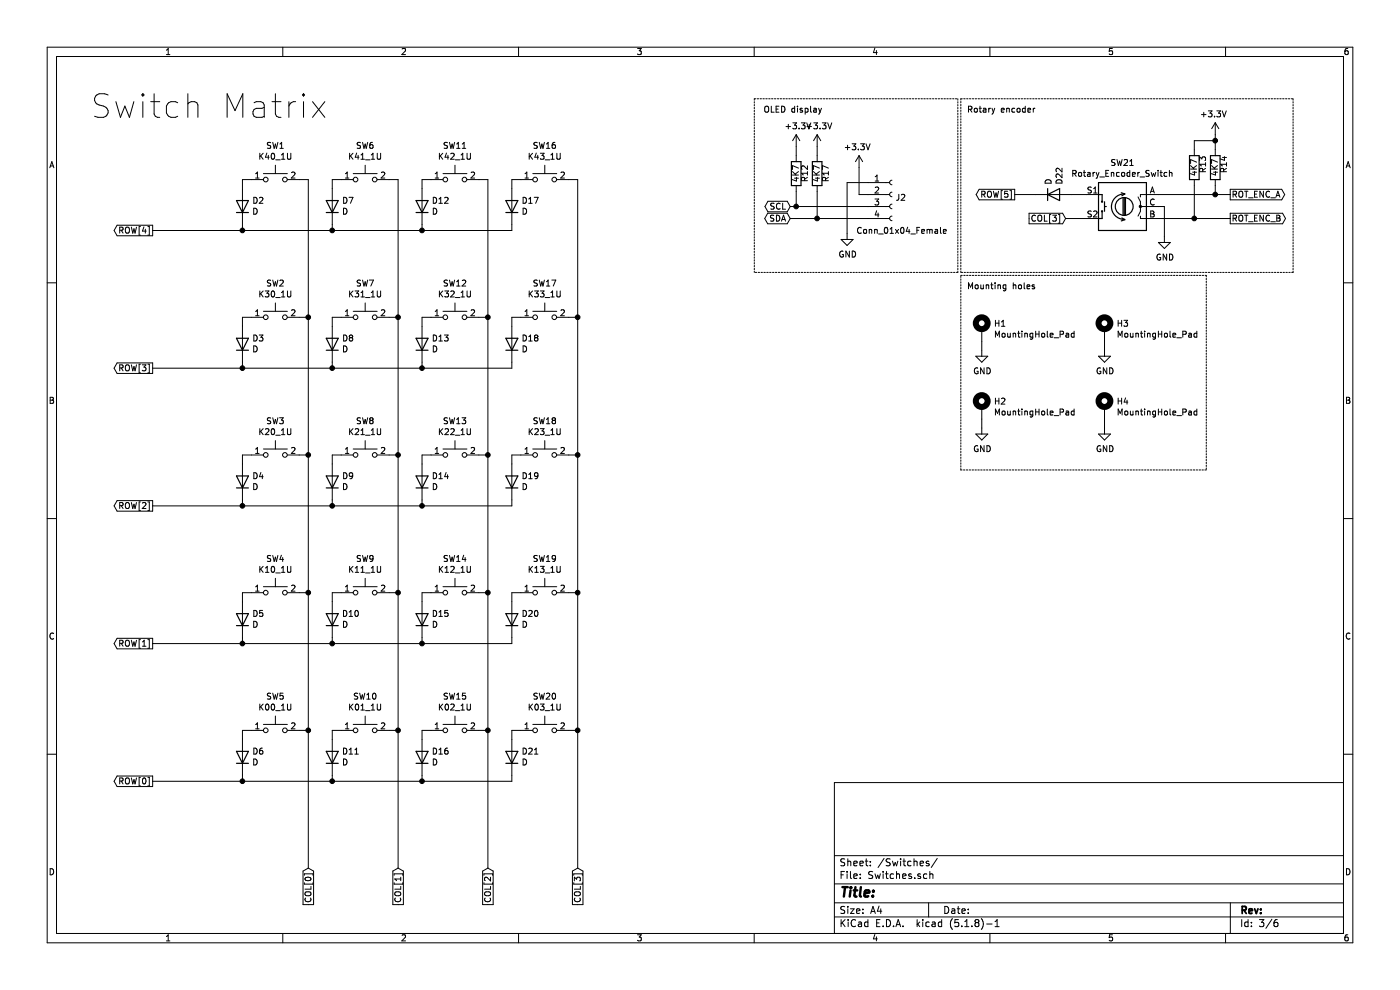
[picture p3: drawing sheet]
EESchema Schematic File Version 4
EELAYER 30 0
EELAYER END
$Descr A4 11693 8268
encoding utf-8
Sheet 3 6
Title ""
Date ""
Rev ""
Comp ""
Comment1 ""
Comment2 ""
Comment3 ""
Comment4 ""
$EndDescr
Text GLabel 1275 6525 0    50   Output ~ 0
ROW[0]
Text GLabel 1275 5375 0    50   Output ~ 0
ROW[1]
Text GLabel 1275 4225 0    50   Output ~ 0
ROW[2]
Text GLabel 2575 7250 3    50   Input ~ 0
COL[0]
Text GLabel 3325 7250 3    50   Input ~ 0
COL[1]
Text GLabel 4075 7250 3    50   Input ~ 0
COL[2]
$Comp
L Device:R R?
U 1 1
P 9975 1400
AR Path="/60D8F01E" Ref="R?"  Part="1" 
AR Path="/60D44364/60D8F01E" Ref="R?"  Part="1" 
AR Path="/61150193/60D8F01E" Ref="R13"  Part="1" 
F 0 "R13" V 9900 1350 50  0000 L CNN
F 1 "4K7" V 9975 1325 50  0000 L CNN
F 2 "resistor_smd:R_0603_1608Metric" V 9905 1400 50  0001 C CNN
F 3 "~" H 9975 1400 50  0001 C CNN
	1    9975 1400
	-1   0    0    -1  
$EndComp
$Comp
L Device:R R?
U 1 1
P 10150 1400
AR Path="/60D8F024" Ref="R?"  Part="1" 
AR Path="/60D44364/60D8F024" Ref="R?"  Part="1" 
AR Path="/61150193/60D8F024" Ref="R14"  Part="1" 
F 0 "R14" V 10075 1350 50  0000 L CNN
F 1 "4K7" V 10150 1325 50  0000 L CNN
F 2 "resistor_smd:R_0603_1608Metric" V 10080 1400 50  0001 C CNN
F 3 "~" H 10150 1400 50  0001 C CNN
	1    10150 1400
	-1   0    0    -1  
$EndComp
Wire Wire Line
	10275 1625 10150 1625
Wire Wire Line
	10275 1825 9975 1825
Wire Wire Line
	9975 1825 9975 1550
Wire Wire Line
	10150 1625 10150 1550
Wire Wire Line
	9975 1250 9975 1175
Wire Wire Line
	9975 1175 10150 1175
Wire Wire Line
	10150 1250 10150 1175
Text GLabel 10275 1625 2    50   Output ~ 0
ROT_ENC_A
$Comp
L power:+3.3V #PWR?
U 1 1
P 10150 1125
AR Path="/60D8F08E" Ref="#PWR?"  Part="1" 
AR Path="/60D44364/60D8F08E" Ref="#PWR?"  Part="1" 
AR Path="/61150193/60D8F08E" Ref="#PWR033"  Part="1" 
F 0 "#PWR033" H 10150 975 50  0001 C CNN
F 1 "+3.3V" H 10165 1298 50  0000 C CNN
F 2 "" H 10150 1125 50  0001 C CNN
F 3 "" H 10150 1125 50  0001 C CNN
	1    10150 1125
	-1   0    0    -1  
$EndComp
Wire Wire Line
	10150 1125 10150 1175
Connection ~ 10150 1175
Text Notes 750  1000 0    197  ~ 0
Switch Matrix
Text GLabel 1275 1925 0    50   Output ~ 0
ROW[4]
Text GLabel 10275 1825 2    50   Output ~ 0
ROT_ENC_B
Text GLabel 4825 7250 3    50   Input ~ 0
COL[3]
$Comp
L CherryMX:CherryMX SW?
U 1 1
P 2300 2650
AR Path="/614FFFA4" Ref="SW?"  Part="1" 
AR Path="/60D44364/614FFFA4" Ref="SW?"  Part="1" 
AR Path="/61150193/614FFFA4" Ref="SW2"  Part="1" 
F 0 "SW2" H 2300 2935 50  0000 C CNN
F 1 "K30_1U" H 2300 2844 50  0000 C CNN
F 2 "CherryMX_PCB_KailhSocket:CherryMX_1.00u_PCB_KailhSocket" H 2300 2675 50  0001 C CNN
F 3 "" H 2300 2675 50  0001 C CNN
	1    2300 2650
	1    0    0    -1  
$EndComp
Wire Wire Line
	2025 2725 2025 2650
Wire Wire Line
	2025 2650 2100 2650
$Comp
L CherryMX:CherryMX SW?
U 1 1
P 3050 2650
AR Path="/614FFFB2" Ref="SW?"  Part="1" 
AR Path="/60D44364/614FFFB2" Ref="SW?"  Part="1" 
AR Path="/61150193/614FFFB2" Ref="SW7"  Part="1" 
F 0 "SW7" H 3050 2935 50  0000 C CNN
F 1 "K31_1U" H 3050 2844 50  0000 C CNN
F 2 "CherryMX_PCB_KailhSocket:CherryMX_1.00u_PCB_KailhSocket" H 3050 2675 50  0001 C CNN
F 3 "" H 3050 2675 50  0001 C CNN
	1    3050 2650
	1    0    0    -1  
$EndComp
Wire Wire Line
	2775 2725 2775 2650
Wire Wire Line
	2775 2650 2850 2650
Wire Wire Line
	2775 3025 2775 3075
Wire Wire Line
	2775 3075 2025 3075
Wire Wire Line
	2025 3075 2025 3025
Wire Wire Line
	2025 3075 1275 3075
$Comp
L CherryMX:CherryMX SW?
U 1 1
P 3800 2650
AR Path="/614FFFC4" Ref="SW?"  Part="1" 
AR Path="/60D44364/614FFFC4" Ref="SW?"  Part="1" 
AR Path="/61150193/614FFFC4" Ref="SW12"  Part="1" 
F 0 "SW12" H 3800 2935 50  0000 C CNN
F 1 "K32_1U" H 3800 2844 50  0000 C CNN
F 2 "CherryMX_PCB_KailhSocket:CherryMX_1.00u_PCB_KailhSocket" H 3800 2675 50  0001 C CNN
F 3 "" H 3800 2675 50  0001 C CNN
	1    3800 2650
	1    0    0    -1  
$EndComp
Wire Wire Line
	3525 2725 3525 2650
Wire Wire Line
	3525 2650 3600 2650
Wire Wire Line
	4275 2725 4275 2650
Wire Wire Line
	4275 3025 4275 3075
Wire Wire Line
	4275 3075 3525 3075
Wire Wire Line
	3525 3075 3525 3025
Wire Wire Line
	3525 3075 2775 3075
Connection ~ 2025 3075
Connection ~ 2775 3075
Connection ~ 3525 3075
$Comp
L CherryMX:CherryMX SW?
U 1 1
P 2300 3800
AR Path="/6154C813" Ref="SW?"  Part="1" 
AR Path="/60D44364/6154C813" Ref="SW?"  Part="1" 
AR Path="/61150193/6154C813" Ref="SW3"  Part="1" 
F 0 "SW3" H 2300 4085 50  0000 C CNN
F 1 "K20_1U" H 2300 3994 50  0000 C CNN
F 2 "CherryMX_PCB_KailhSocket:CherryMX_1.00u_PCB_KailhSocket" H 2300 3825 50  0001 C CNN
F 3 "" H 2300 3825 50  0001 C CNN
	1    2300 3800
	1    0    0    -1  
$EndComp
Wire Wire Line
	2025 3875 2025 3800
Wire Wire Line
	2025 3800 2100 3800
$Comp
L CherryMX:CherryMX SW?
U 1 1
P 3050 3800
AR Path="/6154C821" Ref="SW?"  Part="1" 
AR Path="/60D44364/6154C821" Ref="SW?"  Part="1" 
AR Path="/61150193/6154C821" Ref="SW8"  Part="1" 
F 0 "SW8" H 3050 4085 50  0000 C CNN
F 1 "K21_1U" H 3050 3994 50  0000 C CNN
F 2 "CherryMX_PCB_KailhSocket:CherryMX_1.00u_PCB_KailhSocket" H 3050 3825 50  0001 C CNN
F 3 "" H 3050 3825 50  0001 C CNN
	1    3050 3800
	1    0    0    -1  
$EndComp
Wire Wire Line
	2775 3875 2775 3800
Wire Wire Line
	2775 3800 2850 3800
Wire Wire Line
	2775 4175 2775 4225
Wire Wire Line
	2775 4225 2025 4225
Wire Wire Line
	2025 4225 2025 4175
Wire Wire Line
	2025 4225 1275 4225
$Comp
L CherryMX:CherryMX SW?
U 1 1
P 3800 3800
AR Path="/6154C833" Ref="SW?"  Part="1" 
AR Path="/60D44364/6154C833" Ref="SW?"  Part="1" 
AR Path="/61150193/6154C833" Ref="SW13"  Part="1" 
F 0 "SW13" H 3800 4085 50  0000 C CNN
F 1 "K22_1U" H 3800 3994 50  0000 C CNN
F 2 "CherryMX_PCB_KailhSocket:CherryMX_1.00u_PCB_KailhSocket" H 3800 3825 50  0001 C CNN
F 3 "" H 3800 3825 50  0001 C CNN
	1    3800 3800
	1    0    0    -1  
$EndComp
Wire Wire Line
	3525 3875 3525 3800
Wire Wire Line
	3525 3800 3600 3800
$Comp
L CherryMX:CherryMX SW?
U 1 1
P 4550 3800
AR Path="/6154C841" Ref="SW?"  Part="1" 
AR Path="/60D44364/6154C841" Ref="SW?"  Part="1" 
AR Path="/61150193/6154C841" Ref="SW18"  Part="1" 
F 0 "SW18" H 4550 4085 50  0000 C CNN
F 1 "K23_1U" H 4550 3994 50  0000 C CNN
F 2 "CherryMX_PCB_KailhSocket:CherryMX_1.00u_PCB_KailhSocket" H 4550 3825 50  0001 C CNN
F 3 "" H 4550 3825 50  0001 C CNN
	1    4550 3800
	1    0    0    -1  
$EndComp
Wire Wire Line
	4275 3875 4275 3800
Wire Wire Line
	4275 3800 4350 3800
Wire Wire Line
	4275 4175 4275 4225
Wire Wire Line
	4275 4225 3525 4225
Wire Wire Line
	3525 4225 3525 4175
Wire Wire Line
	3525 4225 2775 4225
Connection ~ 2025 4225
Connection ~ 2775 4225
Connection ~ 3525 4225
Wire Wire Line
	2575 2650 2575 3800
Wire Wire Line
	3325 2650 3325 3800
Wire Wire Line
	4075 2650 4075 3800
Wire Wire Line
	2575 3800 2575 4950
Wire Wire Line
	3325 3800 3325 4950
Wire Wire Line
	4075 3800 4075 4950
Wire Wire Line
	4825 3800 4825 4950
Wire Wire Line
	2500 3800 2575 3800
Connection ~ 2575 3800
Wire Wire Line
	3250 3800 3325 3800
Connection ~ 3325 3800
Wire Wire Line
	4000 3800 4075 3800
Connection ~ 4075 3800
Wire Wire Line
	4750 3800 4825 3800
Connection ~ 4825 3800
$Comp
L CherryMX:CherryMX SW?
U 1 1
P 2300 4950
AR Path="/616C7571" Ref="SW?"  Part="1" 
AR Path="/60D44364/616C7571" Ref="SW?"  Part="1" 
AR Path="/61150193/616C7571" Ref="SW4"  Part="1" 
F 0 "SW4" H 2300 5235 50  0000 C CNN
F 1 "K10_1U" H 2300 5144 50  0000 C CNN
F 2 "CherryMX_PCB_KailhSocket:CherryMX_1.00u_PCB_KailhSocket" H 2300 4975 50  0001 C CNN
F 3 "" H 2300 4975 50  0001 C CNN
	1    2300 4950
	1    0    0    -1  
$EndComp
Wire Wire Line
	2025 5025 2025 4950
Wire Wire Line
	2025 4950 2100 4950
$Comp
L CherryMX:CherryMX SW?
U 1 1
P 3050 4950
AR Path="/616C757F" Ref="SW?"  Part="1" 
AR Path="/60D44364/616C757F" Ref="SW?"  Part="1" 
AR Path="/61150193/616C757F" Ref="SW9"  Part="1" 
F 0 "SW9" H 3050 5235 50  0000 C CNN
F 1 "K11_1U" H 3050 5144 50  0000 C CNN
F 2 "CherryMX_PCB_KailhSocket:CherryMX_1.00u_PCB_KailhSocket" H 3050 4975 50  0001 C CNN
F 3 "" H 3050 4975 50  0001 C CNN
	1    3050 4950
	1    0    0    -1  
$EndComp
Wire Wire Line
	2775 5025 2775 4950
Wire Wire Line
	2775 4950 2850 4950
Wire Wire Line
	2775 5325 2775 5375
Wire Wire Line
	2775 5375 2025 5375
Wire Wire Line
	2025 5375 2025 5325
Wire Wire Line
	2025 5375 1275 5375
$Comp
L CherryMX:CherryMX SW?
U 1 1
P 3800 4950
AR Path="/616C7591" Ref="SW?"  Part="1" 
AR Path="/60D44364/616C7591" Ref="SW?"  Part="1" 
AR Path="/61150193/616C7591" Ref="SW14"  Part="1" 
F 0 "SW14" H 3800 5235 50  0000 C CNN
F 1 "K12_1U" H 3800 5144 50  0000 C CNN
F 2 "CherryMX_PCB_KailhSocket:CherryMX_1.00u_PCB_KailhSocket" H 3800 4975 50  0001 C CNN
F 3 "" H 3800 4975 50  0001 C CNN
	1    3800 4950
	1    0    0    -1  
$EndComp
Wire Wire Line
	3525 5025 3525 4950
Wire Wire Line
	3525 4950 3600 4950
$Comp
L CherryMX:CherryMX SW?
U 1 1
P 4550 4950
AR Path="/616C759F" Ref="SW?"  Part="1" 
AR Path="/60D44364/616C759F" Ref="SW?"  Part="1" 
AR Path="/61150193/616C759F" Ref="SW19"  Part="1" 
F 0 "SW19" H 4550 5235 50  0000 C CNN
F 1 "K13_1U" H 4550 5144 50  0000 C CNN
F 2 "CherryMX_PCB_KailhSocket:CherryMX_1.00u_PCB_KailhSocket" H 4550 4975 50  0001 C CNN
F 3 "" H 4550 4975 50  0001 C CNN
	1    4550 4950
	1    0    0    -1  
$EndComp
Wire Wire Line
	4275 5025 4275 4950
Wire Wire Line
	4275 4950 4350 4950
Wire Wire Line
	4275 5325 4275 5375
Wire Wire Line
	4275 5375 3525 5375
Wire Wire Line
	3525 5375 3525 5325
Wire Wire Line
	3525 5375 2775 5375
Connection ~ 2025 5375
Connection ~ 2775 5375
Connection ~ 3525 5375
$Comp
L CherryMX:CherryMX SW?
U 1 1
P 2300 6100
AR Path="/616C75B8" Ref="SW?"  Part="1" 
AR Path="/60D44364/616C75B8" Ref="SW?"  Part="1" 
AR Path="/61150193/616C75B8" Ref="SW5"  Part="1" 
F 0 "SW5" H 2300 6385 50  0000 C CNN
F 1 "K00_1U" H 2300 6294 50  0000 C CNN
F 2 "CherryMX_PCB_KailhSocket:CherryMX_1.00u_PCB_KailhSocket" H 2300 6125 50  0001 C CNN
F 3 "" H 2300 6125 50  0001 C CNN
	1    2300 6100
	1    0    0    -1  
$EndComp
Wire Wire Line
	2025 6175 2025 6100
Wire Wire Line
	2025 6100 2100 6100
$Comp
L CherryMX:CherryMX SW?
U 1 1
P 3050 6100
AR Path="/616C75C6" Ref="SW?"  Part="1" 
AR Path="/60D44364/616C75C6" Ref="SW?"  Part="1" 
AR Path="/61150193/616C75C6" Ref="SW10"  Part="1" 
F 0 "SW10" H 3050 6385 50  0000 C CNN
F 1 "K01_1U" H 3050 6294 50  0000 C CNN
F 2 "CherryMX_PCB_KailhSocket:CherryMX_1.00u_PCB_KailhSocket" H 3050 6125 50  0001 C CNN
F 3 "" H 3050 6125 50  0001 C CNN
	1    3050 6100
	1    0    0    -1  
$EndComp
Wire Wire Line
	2775 6100 2850 6100
Wire Wire Line
	2775 6475 2775 6525
Wire Wire Line
	2775 6525 2025 6525
Wire Wire Line
	2025 6525 2025 6475
Wire Wire Line
	2025 6525 1275 6525
$Comp
L CherryMX:CherryMX SW?
U 1 1
P 3800 6100
AR Path="/616C75D8" Ref="SW?"  Part="1" 
AR Path="/60D44364/616C75D8" Ref="SW?"  Part="1" 
AR Path="/61150193/616C75D8" Ref="SW15"  Part="1" 
F 0 "SW15" H 3800 6385 50  0000 C CNN
F 1 "K02_1U" H 3800 6294 50  0000 C CNN
F 2 "CherryMX_PCB_KailhSocket:CherryMX_1.00u_PCB_KailhSocket" H 3800 6125 50  0001 C CNN
F 3 "" H 3800 6125 50  0001 C CNN
	1    3800 6100
	1    0    0    -1  
$EndComp
Wire Wire Line
	3525 6175 3525 6100
Wire Wire Line
	3525 6100 3600 6100
$Comp
L CherryMX:CherryMX SW?
U 1 1
P 4550 6100
AR Path="/616C75E6" Ref="SW?"  Part="1" 
AR Path="/60D44364/616C75E6" Ref="SW?"  Part="1" 
AR Path="/61150193/616C75E6" Ref="SW20"  Part="1" 
F 0 "SW20" H 4550 6385 50  0000 C CNN
F 1 "K03_1U" H 4550 6294 50  0000 C CNN
F 2 "CherryMX_PCB_KailhSocket:CherryMX_1.00u_PCB_KailhSocket" H 4550 6125 50  0001 C CNN
F 3 "" H 4550 6125 50  0001 C CNN
	1    4550 6100
	1    0    0    -1  
$EndComp
Wire Wire Line
	4275 6175 4275 6100
Wire Wire Line
	4275 6100 4350 6100
Wire Wire Line
	4275 6475 4275 6525
Wire Wire Line
	4275 6525 3525 6525
Wire Wire Line
	3525 6525 3525 6475
Wire Wire Line
	3525 6525 2775 6525
Connection ~ 2025 6525
Connection ~ 2775 6525
Connection ~ 3525 6525
Wire Wire Line
	3325 4950 3325 6100
Wire Wire Line
	4075 4950 4075 6100
Wire Wire Line
	2575 6100 2575 7250
Wire Wire Line
	3325 6100 3325 7250
Wire Wire Line
	4075 6100 4075 7250
Wire Wire Line
	4825 6100 4825 7250
Wire Wire Line
	2500 6100 2575 6100
Connection ~ 2575 6100
Wire Wire Line
	3250 6100 3325 6100
Connection ~ 3325 6100
Wire Wire Line
	4000 6100 4075 6100
Connection ~ 4075 6100
Wire Wire Line
	4750 6100 4825 6100
Connection ~ 4825 6100
Wire Wire Line
	2500 4950 2575 4950
Connection ~ 2575 4950
Wire Wire Line
	3250 4950 3325 4950
Connection ~ 3325 4950
Wire Wire Line
	4000 4950 4075 4950
Connection ~ 4075 4950
Wire Wire Line
	4750 4950 4825 4950
Connection ~ 4825 4950
$Comp
L CherryMX:CherryMX SW?
U 1 1
P 2300 1500
AR Path="/617A0272" Ref="SW?"  Part="1" 
AR Path="/60D44364/617A0272" Ref="SW?"  Part="1" 
AR Path="/61150193/617A0272" Ref="SW1"  Part="1" 
F 0 "SW1" H 2300 1785 50  0000 C CNN
F 1 "K40_1U" H 2300 1694 50  0000 C CNN
F 2 "CherryMX_PCB_KailhSocket:CherryMX_1.00u_PCB_KailhSocket" H 2300 1525 50  0001 C CNN
F 3 "" H 2300 1525 50  0001 C CNN
	1    2300 1500
	1    0    0    -1  
$EndComp
Wire Wire Line
	2025 1575 2025 1500
Wire Wire Line
	2025 1500 2100 1500
$Comp
L CherryMX:CherryMX SW?
U 1 1
P 3050 1500
AR Path="/617A0280" Ref="SW?"  Part="1" 
AR Path="/60D44364/617A0280" Ref="SW?"  Part="1" 
AR Path="/61150193/617A0280" Ref="SW6"  Part="1" 
F 0 "SW6" H 3050 1785 50  0000 C CNN
F 1 "K41_1U" H 3050 1694 50  0000 C CNN
F 2 "CherryMX_PCB_KailhSocket:CherryMX_1.00u_PCB_KailhSocket" H 3050 1525 50  0001 C CNN
F 3 "" H 3050 1525 50  0001 C CNN
	1    3050 1500
	1    0    0    -1  
$EndComp
Wire Wire Line
	2775 1575 2775 1500
Wire Wire Line
	2775 1500 2850 1500
Wire Wire Line
	2775 1875 2775 1925
Wire Wire Line
	2775 1925 2025 1925
Wire Wire Line
	2025 1925 2025 1875
Wire Wire Line
	2025 1925 1275 1925
$Comp
L CherryMX:CherryMX SW?
U 1 1
P 3800 1500
AR Path="/617A0292" Ref="SW?"  Part="1" 
AR Path="/60D44364/617A0292" Ref="SW?"  Part="1" 
AR Path="/61150193/617A0292" Ref="SW11"  Part="1" 
F 0 "SW11" H 3800 1785 50  0000 C CNN
F 1 "K42_1U" H 3800 1694 50  0000 C CNN
F 2 "CherryMX_PCB_KailhSocket:CherryMX_1.00u_PCB_KailhSocket" H 3800 1525 50  0001 C CNN
F 3 "" H 3800 1525 50  0001 C CNN
	1    3800 1500
	1    0    0    -1  
$EndComp
Wire Wire Line
	3525 1575 3525 1500
Wire Wire Line
	3525 1500 3600 1500
$Comp
L CherryMX:CherryMX SW?
U 1 1
P 4550 1500
AR Path="/617A02A0" Ref="SW?"  Part="1" 
AR Path="/60D44364/617A02A0" Ref="SW?"  Part="1" 
AR Path="/61150193/617A02A0" Ref="SW16"  Part="1" 
F 0 "SW16" H 4550 1785 50  0000 C CNN
F 1 "K43_1U" H 4550 1694 50  0000 C CNN
F 2 "CherryMX_PCB_KailhSocket:CherryMX_1.00u_PCB_KailhSocket" H 4550 1525 50  0001 C CNN
F 3 "" H 4550 1525 50  0001 C CNN
	1    4550 1500
	1    0    0    -1  
$EndComp
Wire Wire Line
	4275 1575 4275 1500
Wire Wire Line
	4275 1500 4350 1500
Wire Wire Line
	4275 1875 4275 1925
Wire Wire Line
	4275 1925 3525 1925
Wire Wire Line
	3525 1925 3525 1875
Wire Wire Line
	3525 1925 2775 1925
Connection ~ 2025 1925
Connection ~ 2775 1925
Connection ~ 3525 1925
Wire Wire Line
	2500 1500 2575 1500
Wire Wire Line
	3250 1500 3325 1500
Wire Wire Line
	4000 1500 4075 1500
Wire Wire Line
	4750 1500 4825 1500
Wire Wire Line
	2575 1500 2575 2650
Wire Wire Line
	3325 1500 3325 2650
Wire Wire Line
	4075 1500 4075 2650
Wire Wire Line
	4825 1500 4825 2650
Wire Wire Line
	2500 2650 2575 2650
Connection ~ 2575 2650
Wire Wire Line
	3250 2650 3325 2650
Connection ~ 3325 2650
Wire Wire Line
	4000 2650 4075 2650
Connection ~ 4075 2650
Wire Wire Line
	4750 2650 4825 2650
Connection ~ 4825 2650
Text GLabel 1275 3075 0    50   Output ~ 0
ROW[3]
$Comp
L Device:D D6
U 1 1
P 2025 6325
F 0 "D6" V 2071 6245 50  0000 R CNN
F 1 "D" V 1980 6245 50  0000 R CNN
F 2 "custom_footprint_library:SOD323_HS" H 2025 6325 50  0001 C CNN
F 3 "~" H 2025 6325 50  0001 C CNN
	1    2025 6325
	0    -1   -1   0   
$EndComp
Wire Wire Line
	2775 6175 2775 6100
$Comp
L Device:D D11
U 1 1
P 2775 6325
F 0 "D11" V 2821 6245 50  0000 R CNN
F 1 "D" V 2730 6245 50  0000 R CNN
F 2 "custom_footprint_library:SOD323_HS" H 2775 6325 50  0001 C CNN
F 3 "~" H 2775 6325 50  0001 C CNN
	1    2775 6325
	0    -1   -1   0   
$EndComp
$Comp
L Device:D D16
U 1 1
P 3525 6325
F 0 "D16" V 3571 6245 50  0000 R CNN
F 1 "D" V 3480 6245 50  0000 R CNN
F 2 "custom_footprint_library:SOD323_HS" H 3525 6325 50  0001 C CNN
F 3 "~" H 3525 6325 50  0001 C CNN
	1    3525 6325
	0    -1   -1   0   
$EndComp
$Comp
L Device:D D21
U 1 1
P 4275 6325
F 0 "D21" V 4321 6245 50  0000 R CNN
F 1 "D" V 4230 6245 50  0000 R CNN
F 2 "custom_footprint_library:SOD323_HS" H 4275 6325 50  0001 C CNN
F 3 "~" H 4275 6325 50  0001 C CNN
	1    4275 6325
	0    -1   -1   0   
$EndComp
$Comp
L Device:D D5
U 1 1
P 2025 5175
F 0 "D5" V 2071 5095 50  0000 R CNN
F 1 "D" V 1980 5095 50  0000 R CNN
F 2 "custom_footprint_library:SOD323_HS" H 2025 5175 50  0001 C CNN
F 3 "~" H 2025 5175 50  0001 C CNN
	1    2025 5175
	0    -1   -1   0   
$EndComp
$Comp
L Device:D D10
U 1 1
P 2775 5175
F 0 "D10" V 2821 5095 50  0000 R CNN
F 1 "D" V 2730 5095 50  0000 R CNN
F 2 "custom_footprint_library:SOD323_HS" H 2775 5175 50  0001 C CNN
F 3 "~" H 2775 5175 50  0001 C CNN
	1    2775 5175
	0    -1   -1   0   
$EndComp
$Comp
L Device:D D15
U 1 1
P 3525 5175
F 0 "D15" V 3571 5095 50  0000 R CNN
F 1 "D" V 3480 5095 50  0000 R CNN
F 2 "custom_footprint_library:SOD323_HS" H 3525 5175 50  0001 C CNN
F 3 "~" H 3525 5175 50  0001 C CNN
	1    3525 5175
	0    -1   -1   0   
$EndComp
$Comp
L Device:D D20
U 1 1
P 4275 5175
F 0 "D20" V 4321 5095 50  0000 R CNN
F 1 "D" V 4230 5095 50  0000 R CNN
F 2 "custom_footprint_library:SOD323_HS" H 4275 5175 50  0001 C CNN
F 3 "~" H 4275 5175 50  0001 C CNN
	1    4275 5175
	0    -1   -1   0   
$EndComp
$Comp
L Device:D D19
U 1 1
P 4275 4025
F 0 "D19" V 4321 3945 50  0000 R CNN
F 1 "D" V 4230 3945 50  0000 R CNN
F 2 "custom_footprint_library:SOD323_HS" H 4275 4025 50  0001 C CNN
F 3 "~" H 4275 4025 50  0001 C CNN
	1    4275 4025
	0    -1   -1   0   
$EndComp
$Comp
L Device:D D14
U 1 1
P 3525 4025
F 0 "D14" V 3571 3945 50  0000 R CNN
F 1 "D" V 3480 3945 50  0000 R CNN
F 2 "custom_footprint_library:SOD323_HS" H 3525 4025 50  0001 C CNN
F 3 "~" H 3525 4025 50  0001 C CNN
	1    3525 4025
	0    -1   -1   0   
$EndComp
$Comp
L Device:D D9
U 1 1
P 2775 4025
F 0 "D9" V 2821 3945 50  0000 R CNN
F 1 "D" V 2730 3945 50  0000 R CNN
F 2 "custom_footprint_library:SOD323_HS" H 2775 4025 50  0001 C CNN
F 3 "~" H 2775 4025 50  0001 C CNN
	1    2775 4025
	0    -1   -1   0   
$EndComp
$Comp
L Device:D D4
U 1 1
P 2025 4025
F 0 "D4" V 2071 3945 50  0000 R CNN
F 1 "D" V 1980 3945 50  0000 R CNN
F 2 "custom_footprint_library:SOD323_HS" H 2025 4025 50  0001 C CNN
F 3 "~" H 2025 4025 50  0001 C CNN
	1    2025 4025
	0    -1   -1   0   
$EndComp
$Comp
L Device:D D13
U 1 1
P 3525 2875
F 0 "D13" V 3571 2795 50  0000 R CNN
F 1 "D" V 3480 2795 50  0000 R CNN
F 2 "custom_footprint_library:SOD323_HS" H 3525 2875 50  0001 C CNN
F 3 "~" H 3525 2875 50  0001 C CNN
	1    3525 2875
	0    -1   -1   0   
$EndComp
$Comp
L Device:D D8
U 1 1
P 2775 2875
F 0 "D8" V 2821 2795 50  0000 R CNN
F 1 "D" V 2730 2795 50  0000 R CNN
F 2 "custom_footprint_library:SOD323_HS" H 2775 2875 50  0001 C CNN
F 3 "~" H 2775 2875 50  0001 C CNN
	1    2775 2875
	0    -1   -1   0   
$EndComp
$Comp
L Device:D D3
U 1 1
P 2025 2875
F 0 "D3" V 2071 2795 50  0000 R CNN
F 1 "D" V 1980 2795 50  0000 R CNN
F 2 "custom_footprint_library:SOD323_HS" H 2025 2875 50  0001 C CNN
F 3 "~" H 2025 2875 50  0001 C CNN
	1    2025 2875
	0    -1   -1   0   
$EndComp
$Comp
L Device:D D2
U 1 1
P 2025 1725
F 0 "D2" V 2071 1645 50  0000 R CNN
F 1 "D" V 1980 1645 50  0000 R CNN
F 2 "custom_footprint_library:SOD323_HS" H 2025 1725 50  0001 C CNN
F 3 "~" H 2025 1725 50  0001 C CNN
	1    2025 1725
	0    -1   -1   0   
$EndComp
$Comp
L Device:D D7
U 1 1
P 2775 1725
F 0 "D7" V 2821 1645 50  0000 R CNN
F 1 "D" V 2730 1645 50  0000 R CNN
F 2 "custom_footprint_library:SOD323_HS" H 2775 1725 50  0001 C CNN
F 3 "~" H 2775 1725 50  0001 C CNN
	1    2775 1725
	0    -1   -1   0   
$EndComp
$Comp
L Device:D D12
U 1 1
P 3525 1725
F 0 "D12" V 3571 1645 50  0000 R CNN
F 1 "D" V 3480 1645 50  0000 R CNN
F 2 "custom_footprint_library:SOD323_HS" H 3525 1725 50  0001 C CNN
F 3 "~" H 3525 1725 50  0001 C CNN
	1    3525 1725
	0    -1   -1   0   
$EndComp
$Comp
L Device:D D17
U 1 1
P 4275 1725
F 0 "D17" V 4321 1645 50  0000 R CNN
F 1 "D" V 4230 1645 50  0000 R CNN
F 2 "custom_footprint_library:SOD323_HS" H 4275 1725 50  0001 C CNN
F 3 "~" H 4275 1725 50  0001 C CNN
	1    4275 1725
	0    -1   -1   0   
$EndComp
$Comp
L Device:D D22
U 1 1
P 8800 1625
F 0 "D22" V 8846 1545 50  0000 R CNN
F 1 "D" V 8755 1545 50  0000 R CNN
F 2 "custom_footprint_library:SOD323_HS" H 8800 1625 50  0001 C CNN
F 3 "~" H 8800 1625 50  0001 C CNN
	1    8800 1625
	1    0    0    1   
$EndComp
$Comp
L Device:D D18
U 1 1
P 4275 2875
F 0 "D18" V 4321 2795 50  0000 R CNN
F 1 "D" V 4230 2795 50  0000 R CNN
F 2 "custom_footprint_library:SOD323_HS" H 4275 2875 50  0001 C CNN
F 3 "~" H 4275 2875 50  0001 C CNN
	1    4275 2875
	0    -1   -1   0   
$EndComp
Wire Wire Line
	4275 2650 4350 2650
$Comp
L CherryMX:CherryMX SW?
U 1 1
P 4550 2650
AR Path="/614FFFD2" Ref="SW?"  Part="1" 
AR Path="/60D44364/614FFFD2" Ref="SW?"  Part="1" 
AR Path="/61150193/614FFFD2" Ref="SW17"  Part="1" 
F 0 "SW17" H 4550 2935 50  0000 C CNN
F 1 "K33_1U" H 4550 2844 50  0000 C CNN
F 2 "CherryMX_PCB_KailhSocket:CherryMX_1.00u_PCB_KailhSocket" H 4550 2675 50  0001 C CNN
F 3 "" H 4550 2675 50  0001 C CNN
	1    4550 2650
	1    0    0    -1  
$EndComp
Wire Wire Line
	4825 2650 4825 3800
Wire Wire Line
	4825 4950 4825 6100
Wire Wire Line
	2575 4950 2575 6100
Text GLabel 8475 1625 0    50   Output ~ 0
ROW[5]
Wire Wire Line
	9675 1625 10150 1625
Connection ~ 10150 1625
Wire Wire Line
	9675 1825 9975 1825
Connection ~ 9975 1825
$Comp
L Device:Rotary_Encoder_Switch SW?
U 1 1
P 9375 1725
AR Path="/60D8EF9C" Ref="SW?"  Part="1" 
AR Path="/60D44364/60D8EF9C" Ref="SW?"  Part="1" 
AR Path="/61150193/60D8EF9C" Ref="SW21"  Part="1" 
F 0 "SW21" H 9375 2092 50  0000 C CNN
F 1 "Rotary_Encoder_Switch" H 9375 2001 50  0000 C CNN
F 2 "Rotary_Encoder:RotaryEncoder_Alps_EC11E-Switch_Vertical_H20mm" H 9225 1885 50  0001 C CNN
F 3 "~" H 9375 1985 50  0001 C CNN
	1    9375 1725
	-1   0    0    -1  
$EndComp
$Comp
L power:GND #PWR032
U 1 1
P 9725 1975
F 0 "#PWR032" H 9725 1725 50  0001 C CNN
F 1 "GND" H 9730 1802 50  0000 C CNN
F 2 "" H 9725 1975 50  0001 C CNN
F 3 "" H 9725 1975 50  0001 C CNN
	1    9725 1975
	1    0    0    -1  
$EndComp
Wire Wire Line
	9725 1975 9725 1725
Wire Wire Line
	9725 1725 9675 1725
$Comp
L Connector:Conn_01x04_Female J2
U 1 1
P 7450 1625
F 0 "J2" H 7478 1601 50  0000 L CNN
F 1 "Conn_01x04_Female" H 7150 1325 50  0000 L CNN
F 2 "Connector_PinSocket_2.54mm:PinSocket_1x04_P2.54mm_Vertical" H 7450 1625 50  0001 C CNN
F 3 "~" H 7450 1625 50  0001 C CNN
	1    7450 1625
	1    0    0    -1  
$EndComp
$Comp
L power:GND #PWR026
U 1 1
P 7075 1950
F 0 "#PWR026" H 7075 1700 50  0001 C CNN
F 1 "GND" H 7080 1777 50  0000 C CNN
F 2 "" H 7075 1950 50  0001 C CNN
F 3 "" H 7075 1950 50  0001 C CNN
	1    7075 1950
	1    0    0    -1  
$EndComp
Wire Wire Line
	7075 1950 7075 1525
Wire Wire Line
	7075 1525 7250 1525
$Comp
L power:+3.3V #PWR?
U 1 1
P 7175 1400
AR Path="/620588A4" Ref="#PWR?"  Part="1" 
AR Path="/60D44364/620588A4" Ref="#PWR?"  Part="1" 
AR Path="/61150193/620588A4" Ref="#PWR027"  Part="1" 
F 0 "#PWR027" H 7175 1250 50  0001 C CNN
F 1 "+3.3V" H 7190 1573 50  0000 C CNN
F 2 "" H 7175 1400 50  0001 C CNN
F 3 "" H 7175 1400 50  0001 C CNN
	1    7175 1400
	-1   0    0    -1  
$EndComp
Wire Wire Line
	7175 1400 7175 1625
Wire Wire Line
	7175 1625 7250 1625
Text GLabel 6600 1825 0    50   BiDi ~ 0
SDA
Text GLabel 6600 1725 0    50   BiDi ~ 0
SCL
Text Notes 6375 950  0    50   ~ 0
OLED display
$Comp
L Mechanical:MountingHole_Pad H1
U 1 1
P 8200 2750
F 0 "H1" H 8300 2799 50  0000 L CNN
F 1 "MountingHole_Pad" H 8300 2708 50  0000 L CNN
F 2 "mounting_hole:MountingHole_3.2mm_M3_ISO7380_Pad" H 8200 2750 50  0001 C CNN
F 3 "~" H 8200 2750 50  0001 C CNN
	1    8200 2750
	1    0    0    -1  
$EndComp
$Comp
L power:GND #PWR028
U 1 1
P 8200 2925
F 0 "#PWR028" H 8200 2675 50  0001 C CNN
F 1 "GND" H 8205 2752 50  0000 C CNN
F 2 "" H 8200 2925 50  0001 C CNN
F 3 "" H 8200 2925 50  0001 C CNN
	1    8200 2925
	1    0    0    -1  
$EndComp
Wire Wire Line
	8200 2925 8200 2850
$Comp
L Mechanical:MountingHole_Pad H3
U 1 1
P 9225 2750
F 0 "H3" H 9325 2799 50  0000 L CNN
F 1 "MountingHole_Pad" H 9325 2708 50  0000 L CNN
F 2 "mounting_hole:MountingHole_3.2mm_M3_ISO7380_Pad" H 9225 2750 50  0001 C CNN
F 3 "~" H 9225 2750 50  0001 C CNN
	1    9225 2750
	1    0    0    -1  
$EndComp
$Comp
L power:GND #PWR030
U 1 1
P 9225 2925
F 0 "#PWR030" H 9225 2675 50  0001 C CNN
F 1 "GND" H 9230 2752 50  0000 C CNN
F 2 "" H 9225 2925 50  0001 C CNN
F 3 "" H 9225 2925 50  0001 C CNN
	1    9225 2925
	1    0    0    -1  
$EndComp
Wire Wire Line
	9225 2925 9225 2850
$Comp
L Mechanical:MountingHole_Pad H2
U 1 1
P 8200 3400
F 0 "H2" H 8300 3449 50  0000 L CNN
F 1 "MountingHole_Pad" H 8300 3358 50  0000 L CNN
F 2 "mounting_hole:MountingHole_3.2mm_M3_ISO7380_Pad" H 8200 3400 50  0001 C CNN
F 3 "~" H 8200 3400 50  0001 C CNN
	1    8200 3400
	1    0    0    -1  
$EndComp
$Comp
L power:GND #PWR029
U 1 1
P 8200 3575
F 0 "#PWR029" H 8200 3325 50  0001 C CNN
F 1 "GND" H 8205 3402 50  0000 C CNN
F 2 "" H 8200 3575 50  0001 C CNN
F 3 "" H 8200 3575 50  0001 C CNN
	1    8200 3575
	1    0    0    -1  
$EndComp
Wire Wire Line
	8200 3575 8200 3500
$Comp
L Mechanical:MountingHole_Pad H4
U 1 1
P 9225 3400
F 0 "H4" H 9325 3449 50  0000 L CNN
F 1 "MountingHole_Pad" H 9325 3358 50  0000 L CNN
F 2 "mounting_hole:MountingHole_3.2mm_M3_ISO7380_Pad" H 9225 3400 50  0001 C CNN
F 3 "~" H 9225 3400 50  0001 C CNN
	1    9225 3400
	1    0    0    -1  
$EndComp
$Comp
L power:GND #PWR031
U 1 1
P 9225 3575
F 0 "#PWR031" H 9225 3325 50  0001 C CNN
F 1 "GND" H 9230 3402 50  0000 C CNN
F 2 "" H 9225 3575 50  0001 C CNN
F 3 "" H 9225 3575 50  0001 C CNN
	1    9225 3575
	1    0    0    -1  
$EndComp
Wire Wire Line
	9225 3575 9225 3500
Text Notes 8075 2425 0    50   ~ 0
Mounting holes
Text Notes 8075 950  0    50   ~ 0
Rotary encoder
Text GLabel 8900 1825 0    50   Input ~ 0
COL[3]
Wire Wire Line
	8475 1625 8650 1625
Wire Wire Line
	8950 1625 9075 1625
Wire Wire Line
	8900 1825 9075 1825
$Comp
L Device:R R?
U 1 1
P 6825 1450
AR Path="/61739259" Ref="R?"  Part="1" 
AR Path="/60D44BDB/61739259" Ref="R?"  Part="1" 
AR Path="/62022D96/61739259" Ref="R?"  Part="1" 
AR Path="/61150193/61739259" Ref="R17"  Part="1" 
F 0 "R17" V 6750 1450 50  0000 C CNN
F 1 "4K7" V 6825 1450 50  0000 C CNN
F 2 "resistor_smd:R_0603_1608Metric" V 6755 1450 50  0001 C CNN
F 3 "~" H 6825 1450 50  0001 C CNN
	1    6825 1450
	-1   0    0    -1  
$EndComp
$Comp
L Device:R R?
U 1 1
P 6650 1450
AR Path="/6173925F" Ref="R?"  Part="1" 
AR Path="/60D44BDB/6173925F" Ref="R?"  Part="1" 
AR Path="/62022D96/6173925F" Ref="R?"  Part="1" 
AR Path="/61150193/6173925F" Ref="R12"  Part="1" 
F 0 "R12" V 6575 1450 50  0000 C CNN
F 1 "4K7" V 6650 1450 50  0000 C CNN
F 2 "resistor_smd:R_0603_1608Metric" V 6580 1450 50  0001 C CNN
F 3 "~" H 6650 1450 50  0001 C CNN
	1    6650 1450
	-1   0    0    -1  
$EndComp
$Comp
L power:+3.3V #PWR?
U 1 1
P 6650 1225
AR Path="/6173926A" Ref="#PWR?"  Part="1" 
AR Path="/60D44BDB/6173926A" Ref="#PWR?"  Part="1" 
AR Path="/62022D96/6173926A" Ref="#PWR?"  Part="1" 
AR Path="/61150193/6173926A" Ref="#PWR0160"  Part="1" 
F 0 "#PWR0160" H 6650 1075 50  0001 C CNN
F 1 "+3.3V" H 6665 1398 50  0000 C CNN
F 2 "" H 6650 1225 50  0001 C CNN
F 3 "" H 6650 1225 50  0001 C CNN
	1    6650 1225
	1    0    0    -1  
$EndComp
$Comp
L power:+3.3V #PWR?
U 1 1
P 6825 1225
AR Path="/61739270" Ref="#PWR?"  Part="1" 
AR Path="/60D44BDB/61739270" Ref="#PWR?"  Part="1" 
AR Path="/62022D96/61739270" Ref="#PWR?"  Part="1" 
AR Path="/61150193/61739270" Ref="#PWR0162"  Part="1" 
F 0 "#PWR0162" H 6825 1075 50  0001 C CNN
F 1 "+3.3V" H 6840 1398 50  0000 C CNN
F 2 "" H 6825 1225 50  0001 C CNN
F 3 "" H 6825 1225 50  0001 C CNN
	1    6825 1225
	1    0    0    -1  
$EndComp
Wire Wire Line
	6650 1225 6650 1300
Wire Wire Line
	6825 1225 6825 1300
Wire Wire Line
	6600 1725 6650 1725
Wire Wire Line
	6600 1825 6825 1825
Wire Wire Line
	6650 1600 6650 1725
Connection ~ 6650 1725
Wire Wire Line
	6650 1725 7250 1725
Wire Wire Line
	6825 1600 6825 1825
Connection ~ 6825 1825
Wire Wire Line
	6825 1825 7250 1825
Wire Notes Line
	6300 825  8000 825 
Wire Notes Line
	8025 825  10800 825 
Wire Notes Line
	10800 825  10800 2275
Wire Notes Line
	10800 2275 8025 2275
Wire Notes Line
	8025 2275 8025 825 
Wire Notes Line
	8025 2300 10075 2300
Wire Notes Line
	10075 2300 10075 3925
Wire Notes Line
	10075 3925 8025 3925
Wire Notes Line
	8025 3925 8025 2300
Wire Notes Line
	8000 2275 6300 2275
Wire Notes Line
	8000 825  8000 2275
Wire Notes Line
	6300 825  6300 2275
$EndSCHEMATC
